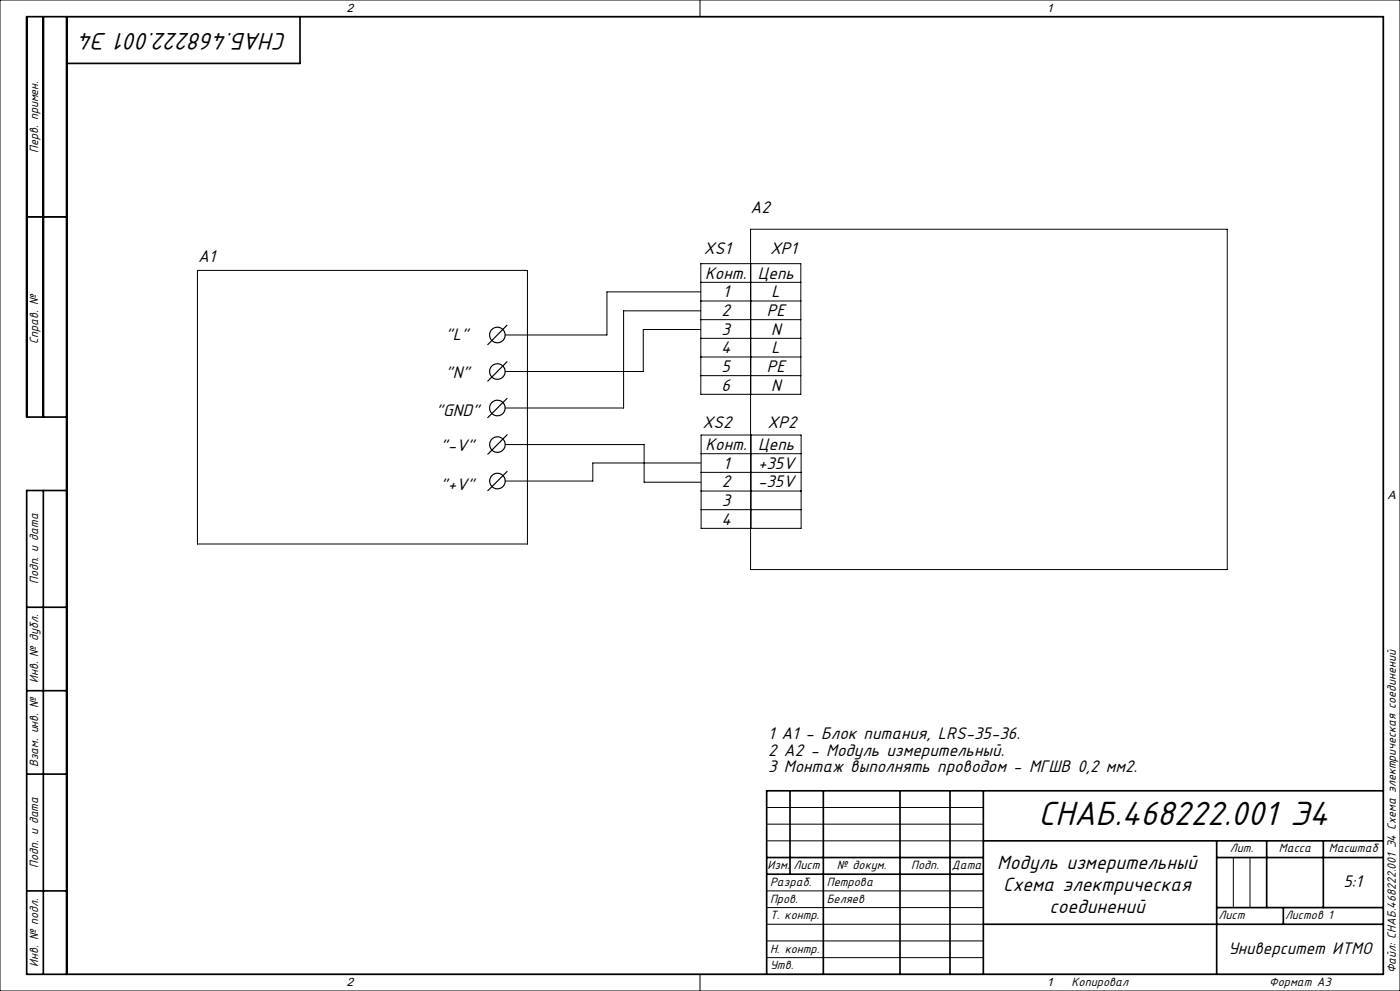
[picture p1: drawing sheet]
<svg xmlns="http://www.w3.org/2000/svg" width="420mm" height="297mm" viewBox="0 0 420 297" stroke-linecap="round" stroke-linejoin="round" font-family="sans-serif">
<g fill="none" stroke="#000" stroke-width=".35">
<path d="M152.1 97.5l-5.8 5.8M152.1 108.4l-5.8 5.8M152.1 119.4l-5.8 5.8M152.1 130.3l-5.7 5.8M152.1 141.3l-5.7 5.8"/>
<circle cx="149.2" cy="100.4" r="2.33"/>
<circle cx="149.2" cy="111.3" r="2.33"/>
<circle cx="149.2" cy="122.3" r="2.33"/>
<circle cx="149.2" cy="133.2" r="2.33"/>
<circle cx="149.2" cy="144.2" r="2.33"/>
</g>
<g fill="none" stroke="#000" stroke-width=".3">
<path d="M0 0h420v297h-420zM20 5h395v287h-395zM210 0v5M217.5 5h.1M8 65h12M210.2 79h30v39.2h-30zM225.2 68.7h143v102h-143zM225.2 79v39.2M59.2 81h99v82h-99zM210.2 84.6h30M210.2 90.2h30M210.2 95.8h30"/>
<path d="M210.2 87.5h-28.1v12.9h-30.6M210.2 98.8h-17.2v12.5h-41.5M210.2 93.2h-23.1v29.1h-35.6M210.2 101.4h30M210.2 107h30M210.2 112.6h30M151.6 133.2h41.6v11.3h17M210.2 138.8h-32.4v5.4h-26.2M210.3 130.4h30v27.9h-30zM210.3 136h30M225.3 130.4v27.9M20 148.5h.1"/>
<path d="M210.3 141.6h30M210.3 147.2h30M210.3 152.8h30M415 148.5h.1M230 242h65M230 247h65M230 252h65M370 257v15M375 257v15M230 267h65M230 272h65M230 277h65"/>
<path d="M210 292v5M217.5 292h.1M230 282h65M230 287h65"/>
</g>
<g fill="none" stroke="#000" stroke-width=".5">
<path d="M13 5v120M20 5v287M90 5v14h-70M8 65h12M20 125h-12v-120h407v287h-407v-145h12M13 147v145M8 182h12M8 207h12M8 232h12M237 237v25M247 237v55M270 237v55"/>
<path d="M285 237v55M295 237v55M415 237h-185v55M230 257h65M295 252h120M365 252v40M365 257h50M380 252v20M397 252v20M8 267h12M230 262h65M295 277h120"/>
<path d="M365 272h50M385 272v5"/>
</g>
<text font-size="11.2" x="311.6" y="247.2">СНАБ.468222.001 Э4</text>
<text font-size="8" x="86" y="10" transform="rotate(-180 86 10)">СНАБ.468222.001 Э4</text>
<g font-size="6.4">
<text x="299.2" y="260.5">Модуль измерительный</text>
<text x="301" y="267">Схема электрическая</text>
<text x="314.8" y="273.5">соединений</text>
</g>
<g font-size="5.6">
<text x="225.2" y="63.8">A2</text>
<text x="211.2" y="76.2">XS1</text>
<text x="231" y="76.2">XP1</text>
<text x="59.4" y="78.5">A1</text>
<text x="211.6" y="83.5">Конт.</text>
<text x="227.3" y="83.5">Цепь</text>
<text x="216.8" y="89.1">1</text>
<text x="231.5" y="89.1">L</text>
<text x="216.5" y="94.7">2</text>
<text x="230" y="94.7">PE</text>
<text x="216.5" y="100.3">3</text>
<text x="231.3" y="100.3">N</text>
<text x="133.6" y="102">&quot;L&quot;</text>
<text x="216.3" y="105.9">4</text>
<text x="231.5" y="105.9">L</text>
<text x="133.6" y="113.3">&quot;N&quot;</text>
<text x="216.5" y="111.4">5</text>
<text x="230" y="111.4">PE</text>
<text x="216.5" y="117">6</text>
<text x="231.3" y="117">N</text>
<text x="130.8" y="124.8">&quot;GND&quot;</text>
<text x="210.8" y="128.3">XS2</text>
<text x="230.3" y="128.3">XP2</text>
<text x="132.2" y="135.3">&quot;-V&quot;</text>
<text x="211.7" y="134.8">Конт.</text>
<text x="227.4" y="134.8">Цепь</text>
<text x="216.9" y="140.4">1</text>
<text x="227.4" y="140.4">+35V</text>
<text x="132.2" y="146.7">&quot;+V&quot;</text>
<text x="216.6" y="146">2</text>
<text x="227.4" y="146">-35V</text>
<text x="216.6" y="151.6">3</text>
<text x="216.4" y="157.2">4</text>
<text x="230.4" y="221.6">1 А1 - Блок питания, LRS-35-36.</text>
<text x="230.4" y="226.5">2 А2 - Модуль измерительный.</text>
<text x="230.4" y="231.4">3 Монтаж выполнять проводом - МГШВ 0,2 мм2.</text>
<text x="403" y="265.8">5:1</text>
<text x="368.5" y="285.9">Университет ИТМО</text>
</g>
<g font-size="4">
<text x="11.5" y="45.7" transform="rotate(-90 11.5 45.7)">Перв. примен.</text>
<text x="11.5" y="103.1" transform="rotate(-90 11.5 103.1)">Справ. №</text>
<text x="11.5" y="175.1" transform="rotate(-90 11.5 175.1)">Подп. и дата</text>
<text x="11.5" y="204.7" transform="rotate(-90 11.5 204.7)">Инв. № дубл.</text>
<text x="11.5" y="229.9" transform="rotate(-90 11.5 229.9)">Взам. инв. №</text>
<text x="369" y="255.5">Лит.</text>
<text x="383.7" y="255.5">Масса</text>
<text x="398.6" y="255.5">Масштаб</text>
<text x="11.5" y="260.1" transform="rotate(-90 11.5 260.1)">Подп. и дата</text>
<text x="230.2" y="260.5">Изм.</text>
<text x="238" y="260.5">Лист</text>
<text x="251.1" y="260.5">№ докум.</text>
<text x="273.3" y="260.5">Подп.</text>
<text x="285.6" y="260.5">Дата</text>
<text x="231" y="265.5">Разраб.</text>
<text x="248" y="265.5">Петрова</text>
<text x="231" y="270.5">Пров.</text>
<text x="231" y="275.5">Т. контр.</text>
<text x="248" y="270.5">Беляев</text>
<text x="365.5" y="275.5">Лист</text>
<text x="385.5" y="275.5">Листов 1</text>
<text x="231" y="285.5">Н. контр.</text>
<text x="11.5" y="289.7" transform="rotate(-90 11.5 289.7)">Инв. № подл.</text>
<text x="231" y="290.5">Утв.</text>
<text x="418.7" y="291.8" transform="rotate(-90 418.7 291.8)">Файл: СНАБ.468222.001 Э4 Схема электрическая соединений</text>
<text x="321.5" y="295.5">Копировал</text>
<text x="380.8" y="295.5">Формат А3</text>
</g>
<g font-size="3.6">
<text x="104" y="3.6">2</text>
<text x="314" y="3.6">1</text>
<text x="416.4" y="149.6">A</text>
<text x="104" y="295.6">2</text>
<text x="314" y="295.6">1</text>
</g>
</svg>
